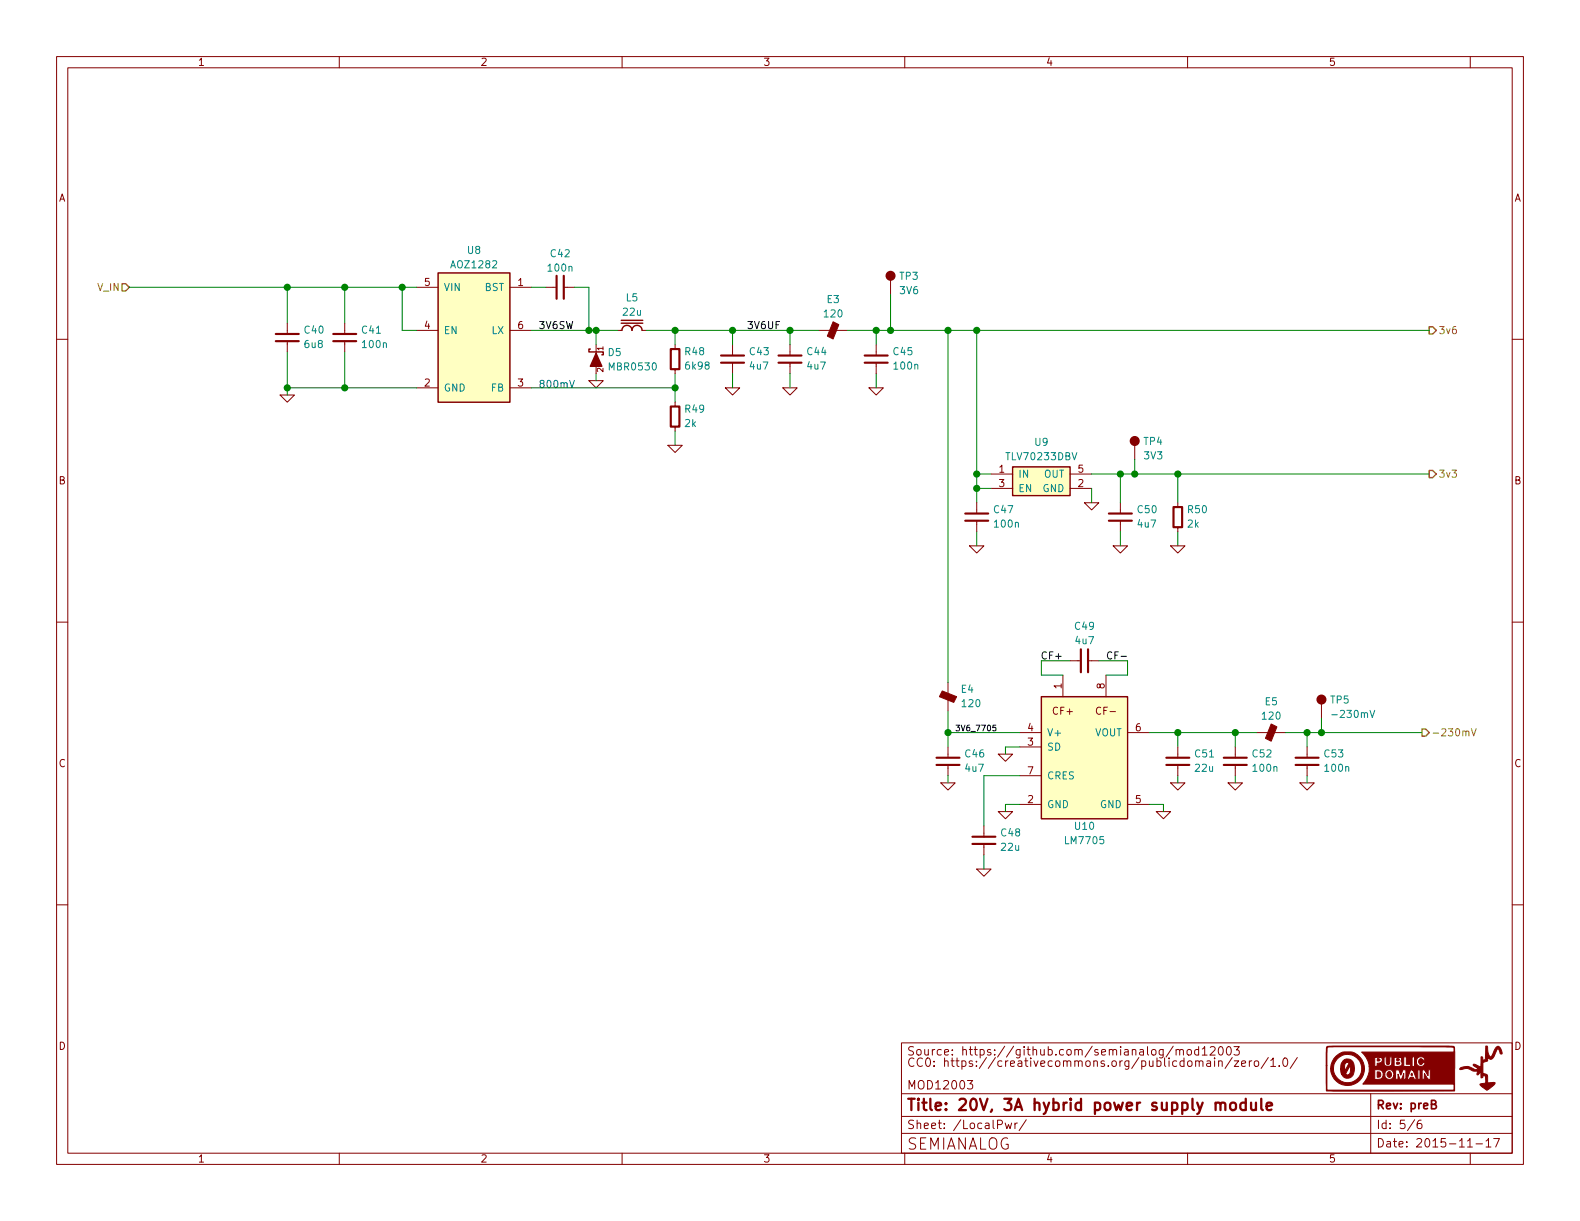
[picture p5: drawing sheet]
EESchema Schematic File Version 2
LIBS:Xilinx
LIBS:Vishay
LIBS:TexasInstruments
LIBS:symbol
LIBS:supertex
LIBS:st_ic
LIBS:ST
LIBS:skyworks
LIBS:silabs
LIBS:semi-trans-Vishay
LIBS:semi-trans-Toshiba
LIBS:semi-trans-TIP
LIBS:semi-trans-TI
LIBS:semi-trans-ST
LIBS:semi-trans-PZT
LIBS:semi-trans-OnSemi
LIBS:semi-trans-NXP
LIBS:semi-trans-MPS
LIBS:semi-trans-MMB
LIBS:semi-trans-misc
LIBS:semi-trans-IXYS
LIBS:semi-trans-IntRect
LIBS:semi-trans-Infineon
LIBS:semi-trans-Fairchild
LIBS:semi-trans-EPC
LIBS:semi-trans-DiodesInc
LIBS:semi-trans-BC
LIBS:semi-trans-AOS
LIBS:semi-trans-2N
LIBS:semi-thyristor-2N
LIBS:semi-opto-misc
LIBS:semi-diode-Vishay
LIBS:semi-diode-ST
LIBS:semi-diode-OnSemi
LIBS:semi-diode-NXP
LIBS:semi-diode-Murata
LIBS:semi-diode-MMB
LIBS:semi-diode-MCC
LIBS:semi-diode-DiodesInc
LIBS:semi-diode-BA
LIBS:semi-diode-1N
LIBS:_semi
LIBS:Recom
LIBS:power
LIBS:pcb
LIBS:pasv-xtal
LIBS:pasv-res
LIBS:pasv-ind
LIBS:pasv-cap
LIBS:pasv-Bourns
LIBS:pasv-BiTech
LIBS:passive
LIBS:onsemi
LIBS:NXP
LIBS:Micron
LIBS:Microchip
LIBS:mechanical
LIBS:maxim
LIBS:MACOM
LIBS:logic-7400
LIBS:logic-4000
LIBS:Littelfuse
LIBS:LinearTech
LIBS:_linear
LIBS:Lattice
LIBS:Intersil
LIBS:FTDI
LIBS:Fairchild
LIBS:_electromech
LIBS:display
LIBS:DiodesInc
LIBS:conn-test
LIBS:conn-te
LIBS:conn-tagconnect
LIBS:conn-molex
LIBS:conn-linx
LIBS:conn-fci
LIBS:conn-cui
LIBS:conn-100mil
LIBS:conn-2mm
LIBS:Atmel
LIBS:AnalogDevices
LIBS:Altera
LIBS:AOS
LIBS:pasv-Murata
LIBS:pasv-TDK
LIBS:mod12003-cache
EELAYER 25 0
EELAYER END
$Descr A 11000 8500
encoding utf-8
Sheet 5 6
Title "20V, 3A hybrid power supply module"
Date "2015-11-17"
Rev "preB"
Comp "SEMIANALOG"
Comment1 "MOD12003"
Comment2 ""
Comment3 "CC0: https://creativecommons.org/publicdomain/zero/1.0/"
Comment4 "Source: https://github.com/semianalog/mod12003"
$EndDescr
$Comp
L AOZ1282 U8
U 1 1
P 3300 2300
F 0 "U8" H 3300 2855 50  0000 C CNN
F 1 "AOZ1282" H 3300 2755 50  0000 C CNN
F 2 "smd-semi:SOT-23-6" H 3300 1700 50  0001 C CNN
F 3 "" H 3300 2200 50  0000 C CNN
F 4 "IC AOS AOZ1282" H 3300 1800 50  0001 C CNN "BOM"
	1    3300 2300
	1    0    0    -1  
$EndComp
$Comp
L L-BOURNS-SRN3015 L5
U 1 1
P 4400 2300
F 0 "L5" V 4175 2300 50  0000 C CNN
F 1 "22u" V 4275 2300 50  0000 C CNN
F 2 "manuf:BOURNS-SRN3015" H 4400 2350 60  0001 C CNN
F 3 "" H 4400 2350 60  0000 C CNN
F 4 "DIST DIGIKEY SRN3015-220MCT-ND" H 4400 2300 60  0001 C CNN "BOM"
F 5 "Value" H 4400 2300 60  0001 C CNN "Manuf"
	1    4400 2300
	0    1    1    0   
$EndComp
$Comp
L GND #PWR080
U 1 1
P 4700 3100
F 0 "#PWR080" H 4700 3100 30  0001 C CNN
F 1 "GND" H 4700 3030 30  0001 C CNN
F 2 "" H 4700 3100 60  0000 C CNN
F 3 "" H 4700 3100 60  0000 C CNN
	1    4700 3100
	1    0    0    -1  
$EndComp
$Comp
L GND #PWR081
U 1 1
P 5100 2700
F 0 "#PWR081" H 5100 2700 30  0001 C CNN
F 1 "GND" H 5100 2630 30  0001 C CNN
F 2 "" H 5100 2700 60  0000 C CNN
F 3 "" H 5100 2700 60  0000 C CNN
	1    5100 2700
	1    0    0    -1  
$EndComp
$Comp
L GND #PWR082
U 1 1
P 2000 2750
F 0 "#PWR082" H 2000 2750 30  0001 C CNN
F 1 "GND" H 2000 2680 30  0001 C CNN
F 2 "" H 2000 2750 60  0000 C CNN
F 3 "" H 2000 2750 60  0000 C CNN
	1    2000 2750
	1    0    0    -1  
$EndComp
$Comp
L C-0603 C?
U 1 1
P 3900 2000
AR Path="/55C7F4BB/55CF5E74" Ref="C?"  Part="1" 
AR Path="/55CF5E74" Ref="C?"  Part="1" 
AR Path="/55CEE1A2/55CF5E74" Ref="C42"  Part="1" 
F 0 "C42" V 4138 2000 50  0000 C CNN
F 1 "100n" V 4038 2000 50  0000 C CNN
F 2 "IPC7351-Nominal:CAPC1608X55" H 3900 2000 50  0001 C CNN
F 3 "" H 3890 1975 60  0000 C CNN
F 4 "Value" H 3900 2000 60  0001 C CNN "Manuf"
F 5 "CAP MLCC 100n ≥X5R 35V 10% [0603]" H 4700 2550 60  0001 C CNN "BOM"
	1    3900 2000
	0    -1   -1   0   
$EndComp
$Comp
L LM7705 U10
U 1 1
P 7550 5250
F 0 "U10" H 7550 4746 50  0000 C CNN
F 1 "LM7705" H 7550 4646 50  0000 C CNN
F 2 "IPC7351-Nominal:SOP65P490X110-8" H 7550 4450 50  0001 C CNN
F 3 "" H 7550 5600 50  0000 C CNN
F 4 "IC TI LM7705" H 7550 4550 50  0001 C CNN "BOM"
	1    7550 5250
	1    0    0    -1  
$EndComp
Text Notes 3750 2700 0    50   ~ 0
800mV
$Comp
L GND #PWR083
U 1 1
P 7000 5250
F 0 "#PWR083" H 7000 5250 30  0001 C CNN
F 1 "GND" H 7000 5180 30  0001 C CNN
F 2 "" H 7000 5250 60  0000 C CNN
F 3 "" H 7000 5250 60  0000 C CNN
	1    7000 5250
	1    0    0    -1  
$EndComp
$Comp
L GND #PWR084
U 1 1
P 7000 5650
F 0 "#PWR084" H 7000 5650 30  0001 C CNN
F 1 "GND" H 7000 5580 30  0001 C CNN
F 2 "" H 7000 5650 60  0000 C CNN
F 3 "" H 7000 5650 60  0000 C CNN
	1    7000 5650
	1    0    0    -1  
$EndComp
$Comp
L GND #PWR085
U 1 1
P 8100 5650
F 0 "#PWR085" H 8100 5650 30  0001 C CNN
F 1 "GND" H 8100 5580 30  0001 C CNN
F 2 "" H 8100 5650 60  0000 C CNN
F 3 "" H 8100 5650 60  0000 C CNN
	1    8100 5650
	1    0    0    -1  
$EndComp
$Comp
L GND #PWR086
U 1 1
P 8200 5450
F 0 "#PWR086" H 8200 5450 30  0001 C CNN
F 1 "GND" H 8200 5380 30  0001 C CNN
F 2 "" H 8200 5450 60  0000 C CNN
F 3 "" H 8200 5450 60  0000 C CNN
	1    8200 5450
	1    0    0    -1  
$EndComp
$Comp
L GND #PWR087
U 1 1
P 8600 5450
F 0 "#PWR087" H 8600 5450 30  0001 C CNN
F 1 "GND" H 8600 5380 30  0001 C CNN
F 2 "" H 8600 5450 60  0000 C CNN
F 3 "" H 8600 5450 60  0000 C CNN
	1    8600 5450
	1    0    0    -1  
$EndComp
$Comp
L GND #PWR088
U 1 1
P 6850 6050
F 0 "#PWR088" H 6850 6050 30  0001 C CNN
F 1 "GND" H 6850 5980 30  0001 C CNN
F 2 "" H 6850 6050 60  0000 C CNN
F 3 "" H 6850 6050 60  0000 C CNN
	1    6850 6050
	1    0    0    -1  
$EndComp
$Comp
L C-0805 C43
U 1 1
P 5100 2500
F 0 "C43" H 5213 2550 50  0000 L CNN
F 1 "4u7" H 5213 2450 50  0000 L CNN
F 2 "IPC7351-Nominal:CAPC2012X70" H 5100 2500 50  0001 C CNN
F 3 "" H 5090 2475 60  0000 C CNN
F 4 "CAP MLCC 4u7 ≥X5R 16V 10% [0805]" H 5900 3050 60  0001 C CNN "BOM"
F 5 "Value" H 5100 2500 60  0001 C CNN "Manuf"
	1    5100 2500
	1    0    0    -1  
$EndComp
$Comp
L C-0805 C44
U 1 1
P 5500 2500
F 0 "C44" H 5613 2550 50  0000 L CNN
F 1 "4u7" H 5613 2450 50  0000 L CNN
F 2 "IPC7351-Nominal:CAPC2012X70" H 5500 2500 50  0001 C CNN
F 3 "" H 5490 2475 60  0000 C CNN
F 4 "CAP MLCC 4u7 ≥X5R 16V 10% [0805]" H 6300 3050 60  0001 C CNN "BOM"
F 5 "Value" H 5500 2500 60  0001 C CNN "Manuf"
	1    5500 2500
	1    0    0    -1  
$EndComp
$Comp
L GND #PWR089
U 1 1
P 5500 2700
F 0 "#PWR089" H 5500 2700 30  0001 C CNN
F 1 "GND" H 5500 2630 30  0001 C CNN
F 2 "" H 5500 2700 60  0000 C CNN
F 3 "" H 5500 2700 60  0000 C CNN
	1    5500 2700
	1    0    0    -1  
$EndComp
$Comp
L C-0805 C46
U 1 1
P 6600 5300
F 0 "C46" H 6713 5350 50  0000 L CNN
F 1 "4u7" H 6713 5250 50  0000 L CNN
F 2 "IPC7351-Nominal:CAPC2012X70" H 6600 5300 50  0001 C CNN
F 3 "" H 6590 5275 60  0000 C CNN
F 4 "CAP MLCC 4u7 ≥X5R 16V 10% [0805]" H 7400 5850 60  0001 C CNN "BOM"
F 5 "Value" H 6600 5300 60  0001 C CNN "Manuf"
	1    6600 5300
	1    0    0    -1  
$EndComp
$Comp
L GND #PWR090
U 1 1
P 6600 5450
F 0 "#PWR090" H 6600 5450 30  0001 C CNN
F 1 "GND" H 6600 5380 30  0001 C CNN
F 2 "" H 6600 5450 60  0000 C CNN
F 3 "" H 6600 5450 60  0000 C CNN
	1    6600 5450
	1    0    0    -1  
$EndComp
Text Label 6650 5100 0    40   ~ 0
3V6_7705
$Comp
L C-0805 C49
U 1 1
P 7550 4600
F 0 "C49" V 7312 4600 50  0000 C CNN
F 1 "4u7" V 7412 4600 50  0000 C CNN
F 2 "IPC7351-Nominal:CAPC2012X70" H 7550 4600 50  0001 C CNN
F 3 "" H 7540 4575 60  0000 C CNN
F 4 "CAP MLCC 4u7 ≥X5R 16V 10% [0805]" H 8350 5150 60  0001 C CNN "BOM"
F 5 "Value" H 7550 4600 60  0001 C CNN "Manuf"
	1    7550 4600
	0    1    1    0   
$EndComp
$Comp
L BEAD-0603 E5
U 1 1
P 8850 5100
F 0 "E5" H 8850 5313 50  0000 C CNN
F 1 "120" H 8850 5213 50  0000 C CNN
F 2 "IPC7351-Nominal:INDC1608X95" H 8850 5100 50  0001 C CNN
F 3 "" H 8850 5150 60  0000 C CNN
F 4 "BEAD SMD 120 250mA [0603]" H 8850 5100 60  0001 C CNN "BOM"
	1    8850 5100
	1    0    0    -1  
$EndComp
$Comp
L BEAD-0603 E4
U 1 1
P 6600 4850
F 0 "E4" V 6550 4938 50  0000 L CNN
F 1 "120" V 6650 4938 50  0000 L CNN
F 2 "IPC7351-Nominal:INDC1608X95" H 6600 4850 50  0001 C CNN
F 3 "" H 6600 4900 60  0000 C CNN
F 4 "BEAD SMD 120 250mA [0603]" H 6600 4850 60  0001 C CNN "BOM"
	1    6600 4850
	0    1    1    0   
$EndComp
$Comp
L BEAD-0603 E3
U 1 1
P 5800 2300
F 0 "E3" H 5800 2513 50  0000 C CNN
F 1 "120" H 5800 2413 50  0000 C CNN
F 2 "IPC7351-Nominal:INDC1608X95" H 5800 2300 50  0001 C CNN
F 3 "" H 5800 2350 60  0000 C CNN
F 4 "BEAD SMD 120 250mA [0603]" H 5800 2300 60  0001 C CNN "BOM"
	1    5800 2300
	1    0    0    -1  
$EndComp
$Comp
L GND #PWR091
U 1 1
P 6100 2700
F 0 "#PWR091" H 6100 2700 30  0001 C CNN
F 1 "GND" H 6100 2630 30  0001 C CNN
F 2 "" H 6100 2700 60  0000 C CNN
F 3 "" H 6100 2700 60  0000 C CNN
	1    6100 2700
	1    0    0    -1  
$EndComp
$Comp
L GND #PWR092
U 1 1
P 9100 5450
F 0 "#PWR092" H 9100 5450 30  0001 C CNN
F 1 "GND" H 9100 5380 30  0001 C CNN
F 2 "" H 9100 5450 60  0000 C CNN
F 3 "" H 9100 5450 60  0000 C CNN
	1    9100 5450
	1    0    0    -1  
$EndComp
$Comp
L TLV702vvDBV U9
U 1 1
P 7250 3350
F 0 "U9" H 7250 3619 50  0000 C CNN
F 1 "TLV70233DBV" H 7250 3519 50  0000 C CNN
F 2 "smd-semi:SOT-23-5" H 7250 3150 50  0001 C CNN
F 3 "" H 7250 3350 60  0000 C CNN
F 4 "IC TI TLV70233DBV" H 7250 3050 60  0001 C CNN "BOM"
	1    7250 3350
	1    0    0    -1  
$EndComp
$Comp
L GND #PWR093
U 1 1
P 6800 3800
F 0 "#PWR093" H 6800 3800 30  0001 C CNN
F 1 "GND" H 6800 3730 30  0001 C CNN
F 2 "" H 6800 3800 60  0000 C CNN
F 3 "" H 6800 3800 60  0000 C CNN
	1    6800 3800
	1    0    0    -1  
$EndComp
$Comp
L C-0805 C50
U 1 1
P 7800 3600
F 0 "C50" H 7913 3650 50  0000 L CNN
F 1 "4u7" H 7913 3550 50  0000 L CNN
F 2 "IPC7351-Nominal:CAPC2012X70" H 7800 3600 50  0001 C CNN
F 3 "" H 7790 3575 60  0000 C CNN
F 4 "CAP MLCC 4u7 ≥X5R 16V 10% [0805]" H 8600 4150 60  0001 C CNN "BOM"
F 5 "Value" H 7800 3600 60  0001 C CNN "Manuf"
	1    7800 3600
	1    0    0    -1  
$EndComp
$Comp
L GND #PWR094
U 1 1
P 7600 3500
F 0 "#PWR094" H 7600 3500 30  0001 C CNN
F 1 "GND" H 7600 3430 30  0001 C CNN
F 2 "" H 7600 3500 60  0000 C CNN
F 3 "" H 7600 3500 60  0000 C CNN
	1    7600 3500
	1    0    0    -1  
$EndComp
$Comp
L GND #PWR095
U 1 1
P 7800 3800
F 0 "#PWR095" H 7800 3800 30  0001 C CNN
F 1 "GND" H 7800 3730 30  0001 C CNN
F 2 "" H 7800 3800 60  0000 C CNN
F 3 "" H 7800 3800 60  0000 C CNN
	1    7800 3800
	1    0    0    -1  
$EndComp
$Comp
L GND #PWR096
U 1 1
P 4150 2650
F 0 "#PWR096" H 4150 2650 30  0001 C CNN
F 1 "GND" H 4150 2580 30  0001 C CNN
F 2 "" H 4150 2650 60  0000 C CNN
F 3 "" H 4150 2650 60  0000 C CNN
	1    4150 2650
	1    0    0    -1  
$EndComp
$Comp
L C-0603 C?
U 1 1
P 2400 2350
AR Path="/55C7F4BB/55CFBB73" Ref="C?"  Part="1" 
AR Path="/55CFBB73" Ref="C?"  Part="1" 
AR Path="/55CEE1A2/55CFBB73" Ref="C41"  Part="1" 
F 0 "C41" H 2513 2400 50  0000 L CNN
F 1 "100n" H 2513 2300 50  0000 L CNN
F 2 "IPC7351-Nominal:CAPC1608X55" H 2400 2350 50  0001 C CNN
F 3 "" H 2390 2325 60  0000 C CNN
F 4 "Value" H 2400 2350 60  0001 C CNN "Manuf"
F 5 "CAP MLCC 100n ≥X5R 35V 10% [0603]" H 3200 2900 60  0001 C CNN "BOM"
	1    2400 2350
	1    0    0    -1  
$EndComp
Text Label 3750 2300 0    50   ~ 0
3V6SW
Text Label 5200 2300 0    50   ~ 0
3V6UF
Text Label 7400 4600 2    50   ~ 0
CF+
Text Label 7700 4600 0    50   ~ 0
CF-
$Comp
L TESTPOINT TP3
U 1 1
P 6200 2050
F 0 "TP3" H 6260 2175 50  0000 L CNN
F 1 "3V6" H 6260 2075 50  0000 L CNN
F 2 "conn-test:TEST-SMD-SMALL" H 6260 2025 50  0001 L CNN
F 3 "" H 6200 2050 50  0000 C CNN
	1    6200 2050
	1    0    0    -1  
$EndComp
$Comp
L TESTPOINT TP4
U 1 1
P 7900 3200
F 0 "TP4" H 7960 3325 50  0000 L CNN
F 1 "3V3" H 7960 3225 50  0000 L CNN
F 2 "conn-test:TEST-SMD-SMALL" H 7900 3200 50  0001 C CNN
F 3 "" H 7900 3200 50  0000 C CNN
	1    7900 3200
	1    0    0    -1  
$EndComp
$Comp
L TESTPOINT TP5
U 1 1
P 9200 5000
F 0 "TP5" H 9260 5125 50  0000 L CNN
F 1 "-230mV" H 9260 5025 50  0000 L CNN
F 2 "conn-test:TEST-SMD-SMALL" H 9200 5000 50  0001 C CNN
F 3 "" H 9200 5000 50  0000 C CNN
	1    9200 5000
	1    0    0    -1  
$EndComp
Text HLabel 900  2000 0    50   Input ~ 0
V_IN
Text HLabel 9950 2300 2    50   Output ~ 0
3v6
Wire Wire Line
	3700 2300 4300 2300
Wire Wire Line
	4700 2600 4700 2800
Wire Wire Line
	4700 2700 3700 2700
Connection ~ 4700 2700
Wire Wire Line
	4500 2300 5700 2300
Wire Wire Line
	4700 2300 4700 2400
Wire Wire Line
	4700 3100 4700 3000
Connection ~ 4700 2300
Wire Wire Line
	5100 2700 5100 2600
Wire Wire Line
	900  2000 2900 2000
Wire Wire Line
	2900 2300 2800 2300
Wire Wire Line
	2800 2300 2800 2000
Connection ~ 2800 2000
Wire Wire Line
	2000 2450 2000 2750
Wire Wire Line
	2000 2700 2900 2700
Connection ~ 2000 2000
Connection ~ 2000 2700
Wire Wire Line
	3800 2000 3700 2000
Wire Wire Line
	4000 2000 4100 2000
Wire Wire Line
	4100 2000 4100 2300
Connection ~ 4100 2300
Connection ~ 5100 2300
Wire Wire Line
	7100 5200 7000 5200
Wire Wire Line
	7000 5200 7000 5250
Wire Wire Line
	7000 5650 7000 5600
Wire Wire Line
	7000 5600 7100 5600
Wire Wire Line
	8100 5650 8100 5600
Wire Wire Line
	8100 5600 8000 5600
Wire Wire Line
	7650 4600 7850 4600
Wire Wire Line
	7250 4600 7450 4600
Wire Wire Line
	8000 5100 8750 5100
Wire Wire Line
	8200 5100 8200 5200
Wire Wire Line
	8600 5100 8600 5200
Connection ~ 8200 5100
Wire Wire Line
	8200 5450 8200 5400
Wire Wire Line
	8600 5450 8600 5400
Wire Wire Line
	6850 5400 6850 5750
Wire Wire Line
	6850 6050 6850 5950
Wire Wire Line
	5100 2300 5100 2400
Wire Wire Line
	5500 2300 5500 2400
Wire Wire Line
	5500 2700 5500 2600
Connection ~ 5500 2300
Wire Wire Line
	6600 4950 6600 5200
Connection ~ 6600 5100
Wire Wire Line
	6600 5450 6600 5400
Connection ~ 8600 5100
Wire Wire Line
	5900 2300 9950 2300
Connection ~ 6100 2300
Wire Wire Line
	6100 2700 6100 2600
Wire Wire Line
	8950 5100 9900 5100
Wire Wire Line
	9100 5100 9100 5200
Wire Wire Line
	9100 5450 9100 5400
Connection ~ 9100 5100
Wire Wire Line
	6800 3300 6900 3300
Wire Wire Line
	6800 3400 6900 3400
Connection ~ 6800 3300
Connection ~ 6800 3400
Wire Wire Line
	6800 3800 6800 3700
Wire Wire Line
	7600 3300 9950 3300
Wire Wire Line
	7600 3500 7600 3400
Wire Wire Line
	7800 3800 7800 3700
Connection ~ 7800 3300
Wire Wire Line
	4150 2400 4150 2300
Connection ~ 4150 2300
Wire Wire Line
	4150 2650 4150 2600
Wire Wire Line
	2400 2250 2400 2000
Connection ~ 2400 2000
Wire Wire Line
	2400 2450 2400 2700
Connection ~ 2400 2700
Wire Wire Line
	6200 2050 6200 2300
Wire Wire Line
	7900 3300 7900 3200
Connection ~ 7900 3300
Wire Wire Line
	2000 2000 2000 2250
Wire Wire Line
	6100 2300 6100 2400
Connection ~ 6800 2300
Wire Wire Line
	7800 3300 7800 3500
Text HLabel 9950 3300 2    50   Output ~ 0
3v3
Wire Wire Line
	9200 5100 9200 5000
Connection ~ 9200 5100
Text HLabel 9900 5100 2    50   Output ~ 0
-230mV
Wire Wire Line
	6600 5100 7100 5100
Wire Wire Line
	6600 4750 6600 2300
Connection ~ 6600 2300
Connection ~ 6200 2300
Wire Wire Line
	7100 5400 6850 5400
Wire Wire Line
	7850 4600 7850 4700
Wire Wire Line
	7850 4700 7700 4700
Wire Wire Line
	7250 4600 7250 4700
Wire Wire Line
	7250 4700 7400 4700
Connection ~ 8200 3300
Wire Wire Line
	8200 3800 8200 3700
Wire Wire Line
	8200 3300 8200 3500
$Comp
L GND #PWR097
U 1 1
P 8200 3800
F 0 "#PWR097" H 8200 3800 30  0001 C CNN
F 1 "GND" H 8200 3730 30  0001 C CNN
F 2 "" H 8200 3800 60  0000 C CNN
F 3 "" H 8200 3800 60  0000 C CNN
	1    8200 3800
	1    0    0    -1  
$EndComp
Text Notes 11100 3700 0    50   ~ 0
Even though @U9 has a very low minimum load\nrequirement, @R50 is necessary as it provides some\nstatic current to permit clamping to the 3.3V rail.\nDo not remove it without ensuring at least 3mA current\nat all times on this rail.
$Comp
L MBR0530 D5
U 1 1
P 4150 2500
F 0 "D5" H 4070 2450 50  0000 R CNN
F 1 "MBR0530" H 4070 2550 50  0000 R CNN
F 2 "smd-semi:SOD-123" H 4150 2500 50  0001 C CNN
F 3 "" H 4150 2500 60  0000 C CNN
F 4 "Value" H 4150 2500 60  0001 C CNN "Manuf"
F 5 "SCHOTTKY MBR0530" H 4900 3050 60  0001 C CNN "BOM"
	1    4150 2500
	-1   0    0    1   
$EndComp
$Comp
L C-1206 C48
U 1 1
P 6850 5850
F 0 "C48" H 6963 5900 50  0000 L CNN
F 1 "22u" H 6963 5800 50  0000 L CNN
F 2 "IPC7351-Nominal:CAPC3216X70" H 6850 5850 50  0001 C CNN
F 3 "" H 6840 5825 60  0000 C CNN
F 4 "CAP MLCC 22u 16V ≥X5R [1206]" H 7650 6400 60  0001 C CNN "BOM"
F 5 "Value" H 6850 5850 60  0001 C CNN "Manuf"
	1    6850 5850
	1    0    0    -1  
$EndComp
$Comp
L C-1206 C51
U 1 1
P 8200 5300
F 0 "C51" H 8313 5350 50  0000 L CNN
F 1 "22u" H 8313 5250 50  0000 L CNN
F 2 "IPC7351-Nominal:CAPC3216X70" H 8200 5300 50  0001 C CNN
F 3 "" H 8190 5275 60  0000 C CNN
F 4 "CAP MLCC 22u 16V ≥X5R [1206]" H 9000 5850 60  0001 C CNN "BOM"
F 5 "Value" H 8200 5300 60  0001 C CNN "Manuf"
	1    8200 5300
	1    0    0    -1  
$EndComp
$Comp
L C-1206 C40
U 1 1
P 2000 2350
F 0 "C40" H 2113 2400 50  0000 L CNN
F 1 "6u8" H 2113 2300 50  0000 L CNN
F 2 "IPC7351-Nominal:CAPC3216X70" H 2000 2350 50  0001 C CNN
F 3 "" H 1990 2325 60  0000 C CNN
F 4 "CAP MLCC 6u8 50V ≥X5R [1206]" H 2800 2900 60  0001 C CNN "BOM"
F 5 "Value" H 2000 2350 60  0001 C CNN "Manuf"
	1    2000 2350
	1    0    0    -1  
$EndComp
Wire Wire Line
	6800 2300 6800 3500
$Comp
L C-0402 C?
U 1 1
P 8600 5300
AR Path="/55CDE77D/55FF154B" Ref="C?"  Part="1" 
AR Path="/55C7FF09/55FF154B" Ref="C?"  Part="1" 
AR Path="/55CEE1A2/55FF154B" Ref="C52"  Part="1" 
F 0 "C52" H 8713 5350 50  0000 L CNN
F 1 "100n" H 8713 5250 50  0000 L CNN
F 2 "IPC7351-Nominal:CAPC1005X55" H 8600 5300 50  0001 C CNN
F 3 "" H 8590 5275 60  0000 C CNN
F 4 "CAP MLCC 100n ≥X5R 10V 20% [0402]" H 9400 5850 60  0001 C CNN "BOM"
	1    8600 5300
	1    0    0    -1  
$EndComp
$Comp
L C-0402 C?
U 1 1
P 9100 5300
AR Path="/55CDE77D/55FF1CC5" Ref="C?"  Part="1" 
AR Path="/55C7FF09/55FF1CC5" Ref="C?"  Part="1" 
AR Path="/55CEE1A2/55FF1CC5" Ref="C53"  Part="1" 
F 0 "C53" H 9213 5350 50  0000 L CNN
F 1 "100n" H 9213 5250 50  0000 L CNN
F 2 "IPC7351-Nominal:CAPC1005X55" H 9100 5300 50  0001 C CNN
F 3 "" H 9090 5275 60  0000 C CNN
F 4 "CAP MLCC 100n ≥X5R 10V 20% [0402]" H 9900 5850 60  0001 C CNN "BOM"
	1    9100 5300
	1    0    0    -1  
$EndComp
$Comp
L C-0402 C?
U 1 1
P 6100 2500
AR Path="/55CDE77D/55FF23E3" Ref="C?"  Part="1" 
AR Path="/55C7FF09/55FF23E3" Ref="C?"  Part="1" 
AR Path="/55CEE1A2/55FF23E3" Ref="C45"  Part="1" 
F 0 "C45" H 6213 2550 50  0000 L CNN
F 1 "100n" H 6213 2450 50  0000 L CNN
F 2 "IPC7351-Nominal:CAPC1005X55" H 6100 2500 50  0001 C CNN
F 3 "" H 6090 2475 60  0000 C CNN
F 4 "CAP MLCC 100n ≥X5R 10V 20% [0402]" H 6900 3050 60  0001 C CNN "BOM"
	1    6100 2500
	1    0    0    -1  
$EndComp
$Comp
L R-0402 R48
U 1 1
P 4700 2500
F 0 "R48" H 4763 2550 50  0000 L CNN
F 1 "6k98" H 4763 2450 50  0000 L CNN
F 2 "IPC7351-Nominal:RESC1005X40" H 4700 2500 50  0001 C CNN
F 3 "" H 4700 2550 60  0000 C CNN
F 4 "RES SMD 6k98 1% [0402]" H 5450 3050 60  0001 C CNN "BOM"
	1    4700 2500
	1    0    0    -1  
$EndComp
$Comp
L R-0402 R49
U 1 1
P 4700 2900
F 0 "R49" H 4763 2950 50  0000 L CNN
F 1 "2k" H 4763 2850 50  0000 L CNN
F 2 "IPC7351-Nominal:RESC1005X40" H 4700 2900 50  0001 C CNN
F 3 "" H 4700 2950 60  0000 C CNN
F 4 "RES SMD 2k 1% [0402]" H 5450 3450 60  0001 C CNN "BOM"
	1    4700 2900
	1    0    0    -1  
$EndComp
$Comp
L C-0402 C?
U 1 1
P 6800 3600
AR Path="/55CDE77D/55FF60EF" Ref="C?"  Part="1" 
AR Path="/55C7FF09/55FF60EF" Ref="C?"  Part="1" 
AR Path="/55CEE1A2/55FF60EF" Ref="C47"  Part="1" 
F 0 "C47" H 6913 3650 50  0000 L CNN
F 1 "100n" H 6913 3550 50  0000 L CNN
F 2 "IPC7351-Nominal:CAPC1005X55" H 6800 3600 50  0001 C CNN
F 3 "" H 6790 3575 60  0000 C CNN
F 4 "CAP MLCC 100n ≥X5R 10V 20% [0402]" H 7600 4150 60  0001 C CNN "BOM"
	1    6800 3600
	1    0    0    -1  
$EndComp
$Comp
L R-0402 R50
U 1 1
P 8200 3600
F 0 "R50" H 8263 3650 50  0000 L CNN
F 1 "2k" H 8263 3550 50  0000 L CNN
F 2 "IPC7351-Nominal:RESC1005X40" H 8200 3600 50  0001 C CNN
F 3 "" H 8200 3650 60  0000 C CNN
F 4 "RES SMD 2k 1% [0402]" H 8950 4150 60  0001 C CNN "BOM"
	1    8200 3600
	1    0    0    -1  
$EndComp
$EndSCHEMATC
